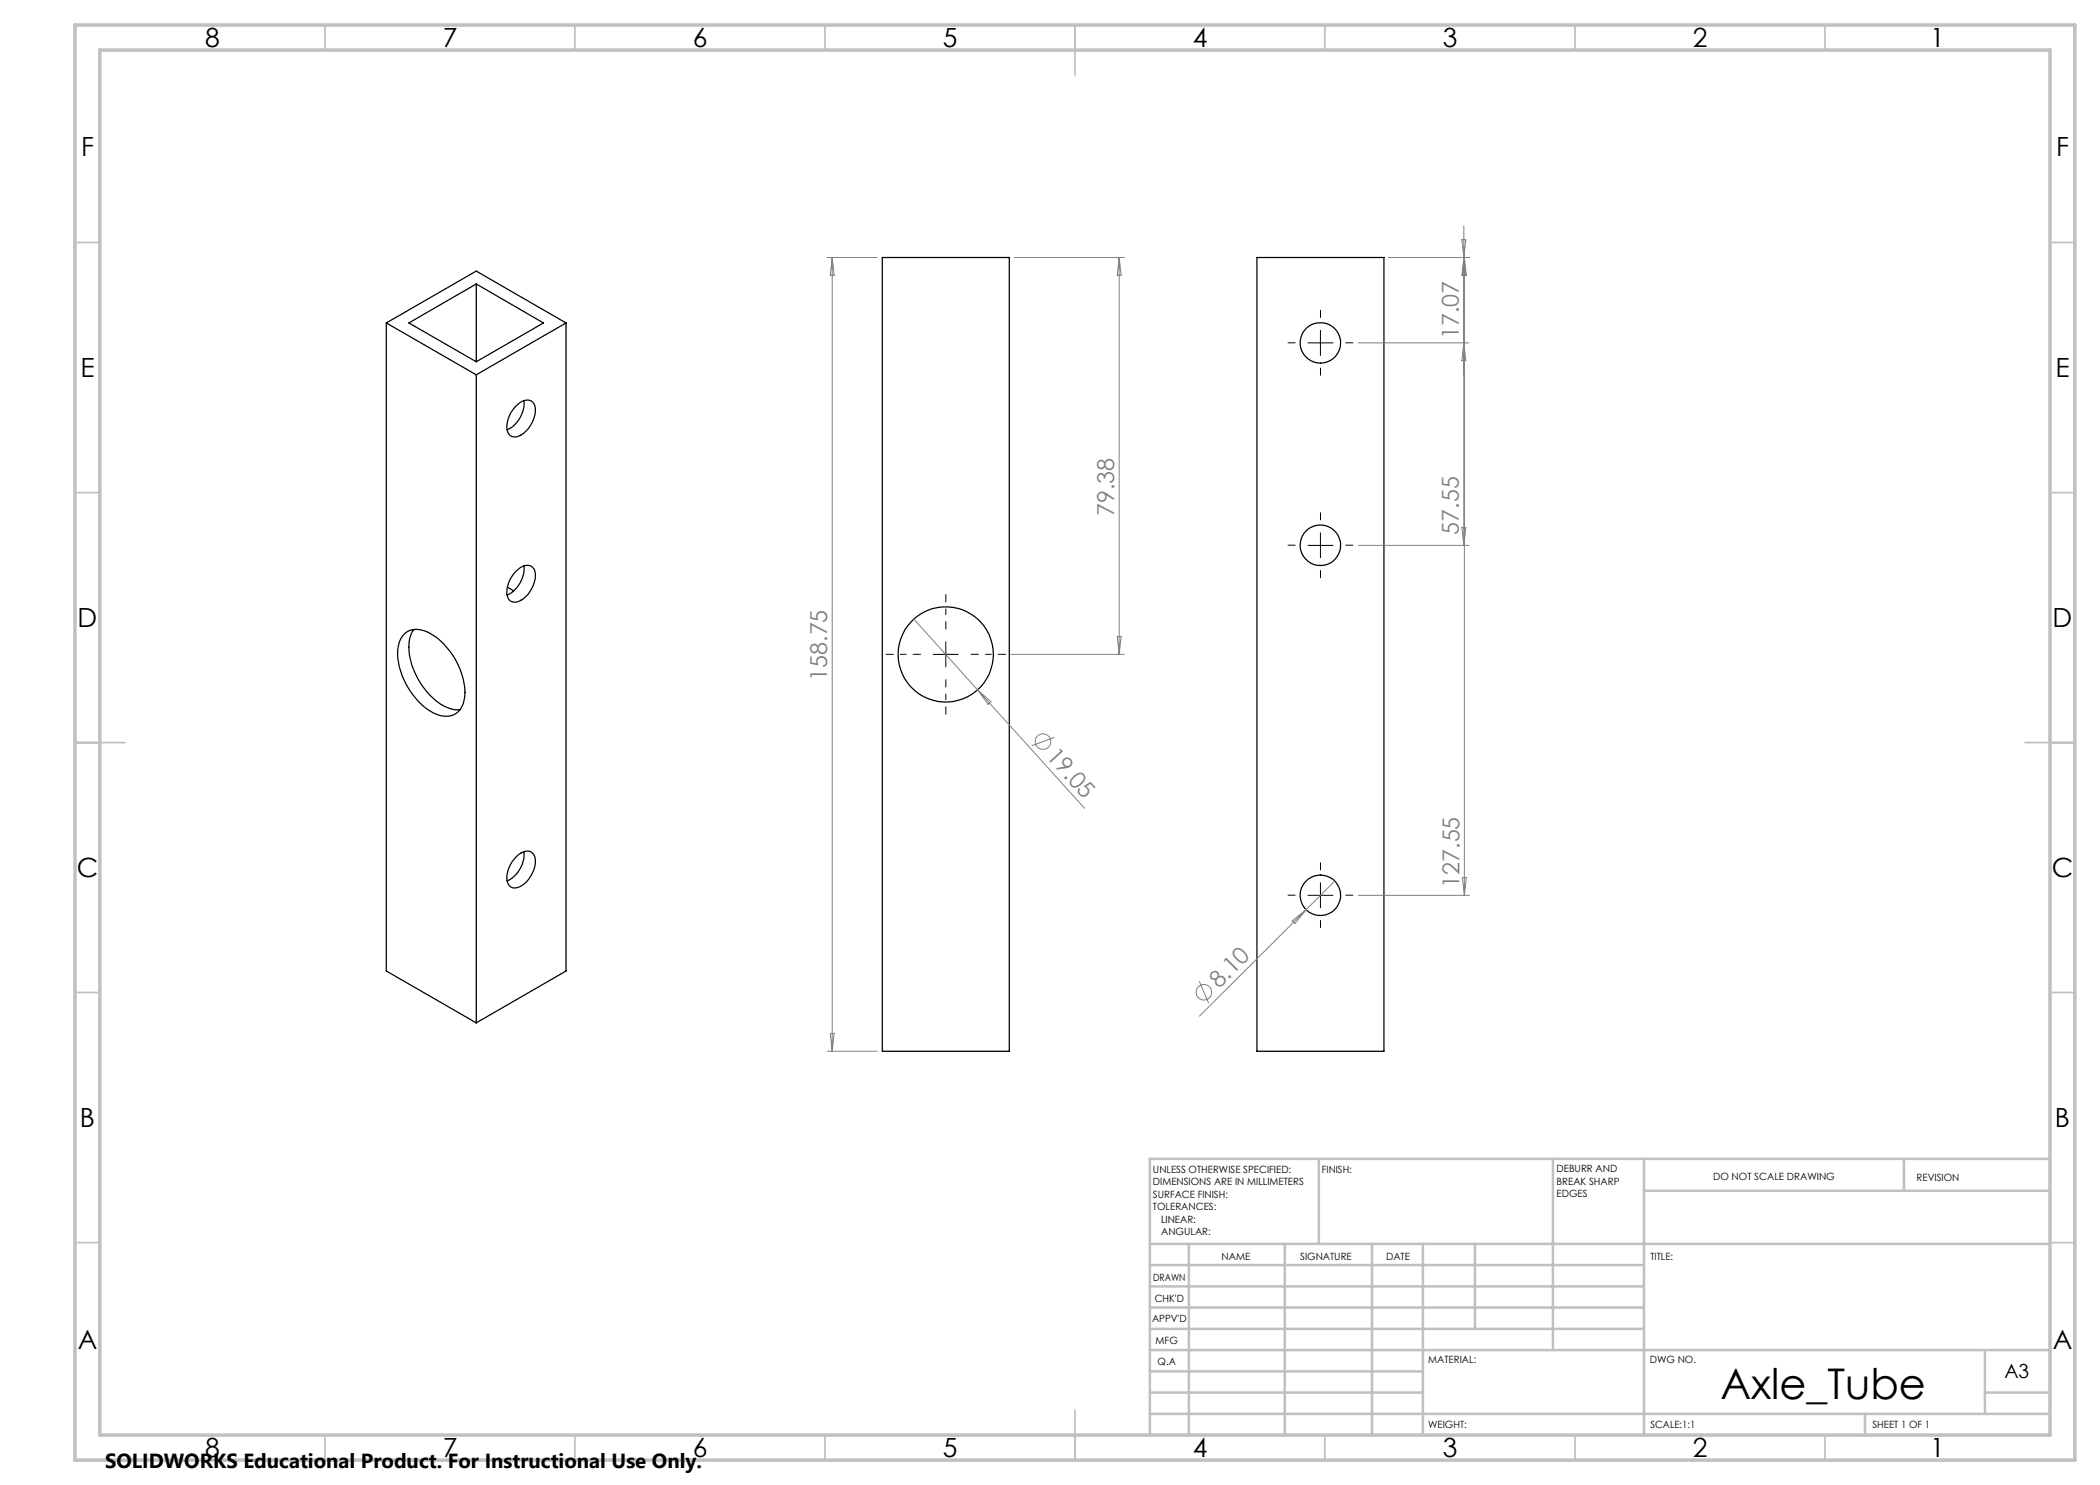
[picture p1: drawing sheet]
<svg xmlns="http://www.w3.org/2000/svg" width="420mm" height="297mm" viewBox="0 0 420 297" stroke-linecap="round" stroke-linejoin="round" font-family="sans-serif">
<g fill="none" stroke="#000" stroke-width=".25">
<path d="M95.2 56.8v15.6M95.2 56.8l-13.4 7.8 13.4 7.8M95.2 56.8l13.5 7.8-13.5 7.8M176.5 51.5h25.4v158.8h-25.4zM251.4 51.5h25.4v158.8h-25.4zM77.3 64.6l17.9 10.4M77.3 64.6l17.9-10.4 18 10.4M77.3 64.6v129.6l17.9 10.4M95.2 75v129.6M113.2 64.6v129.6l-18 10.4M113.2 64.6l-18 10.4M103 81.3a2.98 2.98 0 0 1 3.2-1.2 2.35 2.35 0 0 1 .8 2.7 5.8 5.8 0 0 1-3.7 4.6 1.64 1.64 0 0 1-1.9-1.9l.1-1.2a6.4 6.4 0 0 1 1.5-3z"/>
<path d="M104.8 80.1a6 6 0 0 1-3.4 5.9M101.5 117.4l1.2 .8M103 114.4a2.98 2.98 0 0 1 3.2-1.2 2.35 2.35 0 0 1 .8 2.6 5.8 5.8 0 0 1-3.7 4.6 1.64 1.64 0 0 1-1.9-1.9l.1-1.1a6.4 6.4 0 0 1 1.5-3zM104.8 113.2a6 6 0 0 1-3.4 5.8M80.9 126.8a4.1 4.1 0 0 1 5-.2 14.5 14.5 0 0 1 7.1 12.7 3.8 3.8 0 0 1-3.6 4 8.3 8.3 0 0 1-6.3-3.7 14.2 14.2 0 0 1-3.5-9.7 4.9 4.9 0 0 1 1.3-3.1zM82.8 125.9a7.9 7.9 0 0 0-.4 7.1 14 14 0 0 0 7.2 8.6 4.5 4.5 0 0 0 2.4 .4M103.3 171.3a2.55 2.55 0 0 1 3.1-.8 3.4 3.4 0 0 1 .1 4.1 4.5 4.5 0 0 1-3.9 3 1.9 1.9 0 0 1-1.2-2.2l.2-1.2 .5-1.2zM104.8 170.4a6 6 0 0 1-3.4 5.8"/>
<circle cx="264.1" cy="68.6" r="4.1"/>
<circle cx="264.1" cy="109" r="4"/>
<circle cx="189.2" cy="130.9" r="9.5"/>
<circle cx="264.1" cy="179.1" r="4"/>
</g>
<g fill="none" stroke="#808080" stroke-width=".2">
<path d="M165.5 51.5h9.9M166.4 51.5l.4 3.6h-.7zM166.4 51.5v158.8M202.8 51.5h22.1M223.8 51.5v79.4M223.8 51.5l.4 3.6h-.8zM277.8 51.5h16.1M292.8 45.2v63.9M292.9 51.5l.4 3.6h-.9l.8-7.2h-.8l.8 7.2M292.9 51.5v127.6M292.9 51.5l-.4 3.6M271.6 68.6h22.2"/>
<path d="M292.8 68.6l.4 3.5h-.8zM271.6 109.1h22.2M292.4 105.5h.8l-.4 3.6zM182.8 123.8l12.7 14.2M195.5 138l21.4 23.7M195.5 138l2.7 2.3-.6 .6zM202.2 130.9h22.7M223.4 127.3h.8l-.4 3.6zM210.9 147.5l-4.6 1.7M266.9 176.2l-27 27M271.6 179.1h22.3M292.5 175.5h.8l-.4 3.6z"/>
<path d="M239.9 196.2l1.8 4.5M258.4 184.2l2.8-2.3-2.2 2.8zM165.5 210.3h9.9M166.1 206.7h.7l-.4 3.6z"/>
<circle cx="208.6" cy="148.3" r="1.56"/>
<circle cx="240.8" cy="198.5" r="1.56"/>
</g>
<path d="M259.1 68.6h-1.6M264.1 63.6v-1.6M264.1 73.6v1.5M269.1 68.6h1.5M259.1 109h-1.6M264.1 104v-1.5M264.1 114v1.6M269.1 109h1.5M259.1 179h-1.6M264.1 174v-1.5M269.1 179h1.5M264.1 184v1.6" fill="none" stroke="#000" stroke-width=".2" stroke-dasharray="15.2 1.3 1.3 1.3" stroke-linecap="butt"/>
<path d="M184.2 130.9h-7.1M189.2 125.9v-7.1M189.2 135.9v7M194.2 130.9h7" fill="none" stroke="#000" stroke-width=".2" stroke-dasharray="15.2 1.3 1.3 1.3" stroke-dashoffset="13.6" stroke-linecap="butt"/>
<path d="M261.6 68.6h5M264.1 66.1v5M261.6 109.1h5M264.1 106.6v4.9M186.7 130.9h4.9M189.2 128.4v5M261.6 179.1h5M264.1 176.6v5" fill="none" stroke="#000" stroke-width=".2"/>
<g fill="none" stroke="#c0c0c0" stroke-width=".35">
<path d="M65 5v5M115 5v5M165 5v5M215 5v10M265 5v5M315 5v5M365 5v5M15 48.5h5M410 48.5h5M15 98.5h5M410 98.5h5M15 148.5h10"/>
<path d="M405 148.5h10M15 198.5h5M410 198.5h5M15 248.5h5M410 248.5h5M65 287v5M115 287v5M165 287v5M215 282v10M265 287v5M315 287v5M365 287v5"/>
</g>
<g fill="none" stroke="#c0c0c0" stroke-width=".5">
<path d="M263.8 231.8v17M310.6 231.8v38.2M328.8 231.8v55.2M328.8 238.2h81.2M380.8 231.8v6.4M410 231.8h-180v55.2M230 248.8h180M230 257.3h98.8M230 253h98.8M237.8 248.8v38.2M257 248.8v38.2M274.4 248.8v38.2"/>
<path d="M284.6 248.8v38.2M295 248.8v17M230 265.8h98.8M230 261.5h98.8M230 278.5h54.6M230 274.3h54.6M230 270h180M397 278.5h13M397 270v12.8M230 282.8h180M373 282.8v4.2"/>
</g>
<path d="M15 5h400v287h-400zM20 10h390v277h-390z" fill="none" stroke="#c0c0c0" stroke-width=".7"/>
<text font-size="8.5" x="344.1" y="279.7">Axle_Tube</text>
<g font-size="5.3">
<text x="41" y="9.5">8</text>
<text x="88.5" y="9.5">7</text>
<text x="138.5" y="9.5">6</text>
<text x="188.5" y="9.5">5</text>
<text x="238.5" y="9.5">4</text>
<text x="288.5" y="9.5">3</text>
<text x="338.5" y="9.5">2</text>
<text x="386" y="9.5">1</text>
<text x="16.2" y="31.2">F</text>
<text x="411.2" y="31.2">F</text>
<text x="16.1" y="75.5">E</text>
<text x="411.1" y="75.5">E</text>
<text x="15.5" y="125.5">D</text>
<text x="410.5" y="125.5">D</text>
<text x="15.4" y="175.5">C</text>
<text x="410.4" y="175.5">C</text>
<text x="16" y="225.5">B</text>
<text x="411" y="225.5">B</text>
<text x="15.5" y="269.7">A</text>
<text x="410.5" y="269.7">A</text>
<text x="41" y="291.5">8</text>
<text x="88.5" y="291.5">7</text>
<text x="138.5" y="291.5">6</text>
<text x="188.5" y="291.5">5</text>
<text x="238.5" y="291.5">4</text>
<text x="288.5" y="291.5">3</text>
<text x="338.5" y="291.5">2</text>
<text x="386" y="291.5">1</text>
</g>
<g font-size="4.7" fill="#808080">
<text x="291.8" y="67.8" transform="rotate(-90 291.8 67.8)">17.07</text>
<text x="222.8" y="103.2" transform="rotate(-90 222.8 103.2)">79.38</text>
<text x="291.8" y="106.9" transform="rotate(-90 291.8 106.9)">57.55</text>
<text x="165.4" y="136.1" transform="rotate(-90 165.4 136.1)">158.75</text>
<text x="209.1" y="151.4" transform="rotate(48 209.1 151.4)">19.05</text>
<text x="291.9" y="177.5" transform="rotate(-90 291.9 177.5)">127.55</text>
<text x="243.8" y="197.8" transform="rotate(-45 243.8 197.8)">8.10</text>
</g>
<text font-size="4.1" x="21" y="293.7">SOLIDWORKS Educational Product. For Instructional Use Only.</text>
<text font-size="3.9" x="400.9" y="275.5">A3</text>
<g font-size="2">
<text x="230.6" y="234.6">UNLESS OTHERWISE SPECIFIED:</text>
<text x="230.6" y="237.1">DIMENSIONS ARE IN MILLIMETERS</text>
<text x="230.6" y="239.6">SURFACE FINISH:</text>
<text x="264.4" y="234.6">FINISH:</text>
<text x="311.3" y="234.5">DEBURR AND</text>
<text x="311.3" y="237">BREAK SHARP</text>
<text x="311.3" y="239.5">EDGES</text>
<text x="342.6" y="236">DO NOT SCALE DRAWING</text>
<text x="383.3" y="236.2">REVISION</text>
<text x="230.6" y="242.1">TOLERANCES:</text>
<text x="232.2" y="244.6">LINEAR:</text>
<text x="232.2" y="247.1">ANGULAR:</text>
<text x="244.3" y="252">NAME</text>
<text x="260" y="251.9">SIGNATURE</text>
<text x="277.2" y="251.9">DATE</text>
<text x="330.1" y="251.9">TITLE:</text>
<text x="230.6" y="256.1">DRAWN</text>
<text x="230.9" y="260.3">CHK'D</text>
<text x="230.4" y="264.4">APPV'D</text>
<text x="231.1" y="268.8">MFG</text>
<text x="231.5" y="273">Q.A</text>
<text x="285.6" y="272.5">MATERIAL:</text>
<text x="330" y="272.5">DWG NO.</text>
<text x="285.6" y="285.5">WEIGHT:</text>
<text x="330.1" y="285.6">SCALE:1:1</text>
<text x="374.5" y="285.6">SHEET 1 OF 1</text>
</g>
</svg>
